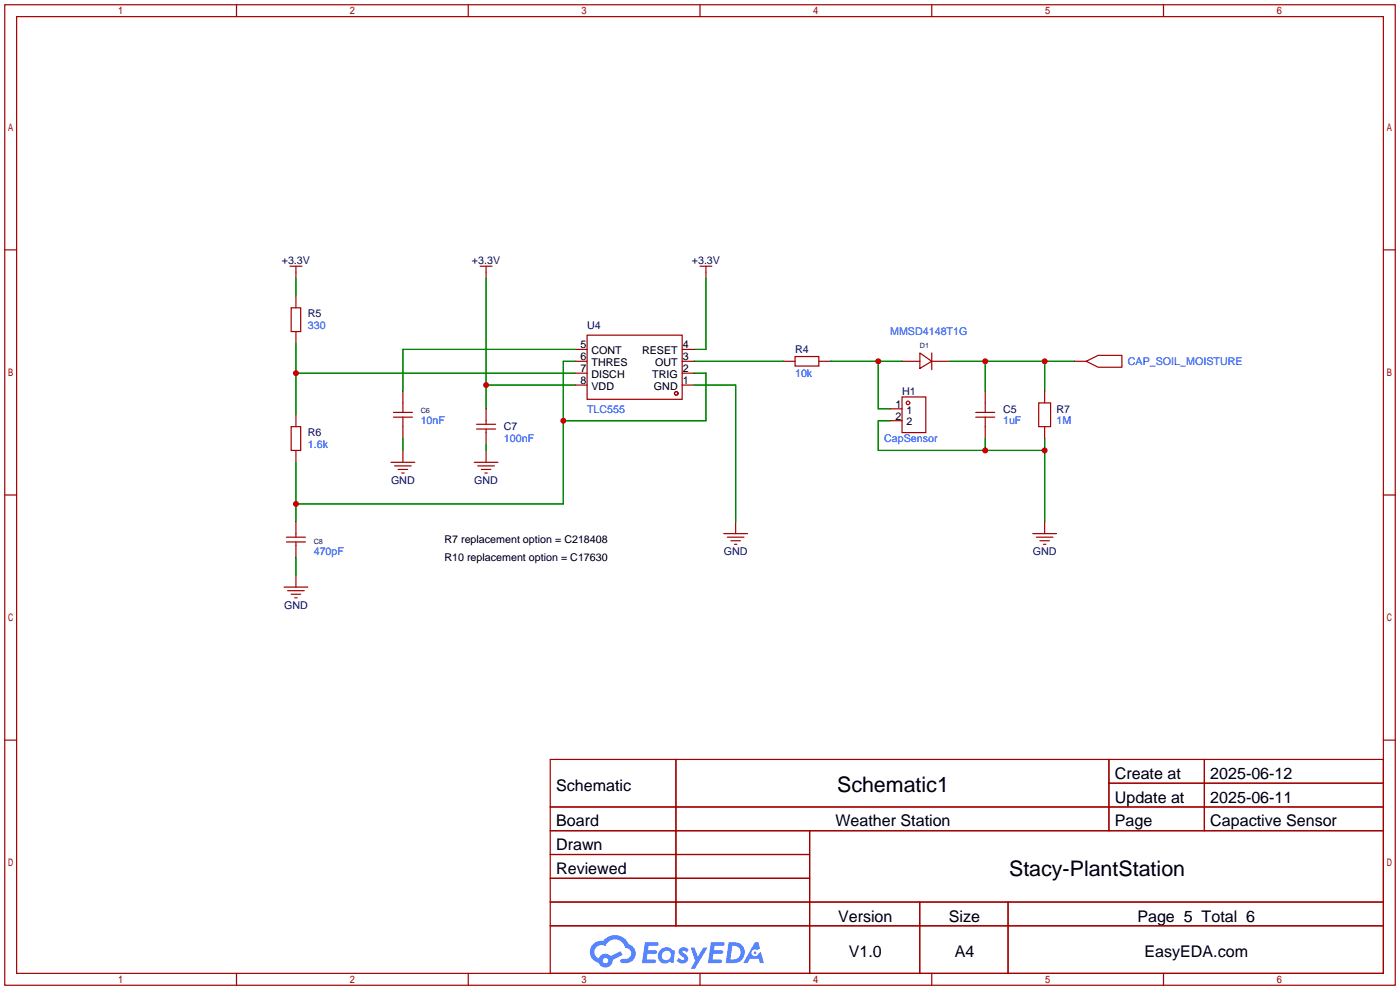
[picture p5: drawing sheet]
<svg xmlns="http://www.w3.org/2000/svg" width="299mm" height="212mm" viewBox="0 0 299 212" stroke-linecap="round" stroke-linejoin="round" font-family="sans-serif">
<g fill="none" stroke="#a10000" stroke-width=".25">
<path d="M1 1h297.2v209.6h-297.2zM3.6 3.6h292.1v204.4h-292.1zM50.5 1v2.6M100.1 1v2.6M149.6 1v2.6M199.1 1v2.6M248.7 1v2.6M1 53.4h2.6M295.7 53.4h2.5M1 105.8h2.6M295.7 105.8h2.5M1 158.2h2.6"/>
<path d="M295.7 158.2h2.5M117.6 162.3h178.1v45.7h-178.1zM117.6 172.5h178.1M117.6 177.5h178.1M144.5 162.3v35.6M173 177.5v30.5M237 162.3v15.2M237 167.4h58.7M257.4 162.3v15.2M117.6 182.6h55.4M117.6 192.8h178.1M117.6 187.7h55.4"/>
<path d="M117.6 197.9h178.1M196.6 192.8v15.2M215.4 192.8v15.2M50.5 208v2.6M100.1 208v2.6M149.6 208v2.6M199.1 208v2.6M248.7 208v2.6"/>
</g>
<g fill="#5487ff">
<path d="M145.3 202.7a1.3 1.3 0 0 1 1.9 .3l-.4 .6a.54 .54 0 0 0-.9-.2l.1 .2a1.34 1.34 0 0 1 .9 1.8 1.47 1.47 0 0 1-2.3-.1l.5-.6 .8 .5a.31 .31 0 0 0 .4-.3 .31 .31 0 0 0-.3-.4 1.12 1.12 0 0 1-.7-1.8z"/>
<path d="M147.6 202.5h.9l.6 2 1.2-2h.9l-2.7 4.6h-.9l1-1.7z"/>
<path d="M137.8 201.4h1.7a1.31 1.31 0 0 1 1.2 .2 .4 .4 0 0 1-.3 .5l-1.8 .1-.1 .9h1.6a.4 .4 0 0 1 .4 .4 .4 .4 0 0 1-.5 .4h-1.6l-.2 1.2h1.4a.46 .46 0 0 1 .5 0 .46 .46 0 0 1 .1 .5l-.4 .2h-2.6z"/>
<path d="M151.9 201.4h1.7a1.32 1.32 0 0 1 1.2 .2 .39 .39 0 0 1-.3 .5l-1.8 .1-.1 .9h1.6a.4 .4 0 0 1 .4 .4 .4 .4 0 0 1-.4 .4h-1.7l-.2 1.2h1.4a.46 .46 0 0 1 .5 0 .46 .46 0 0 1 .1 .5l-.4 .2h-2.6z"/>
<path d="M161.3 201.4h.8l.3 1.3-.6 .4a.75 .75 0 0 0-1.1 .3 .75 .75 0 0 0 .5 1 .75 .75 0 0 0 .9-.7l.5-.2 .6 2.3h-.8l-.3-.9h-1.8l-.5 .9h-1z"/>
<path d="M155.7 201.4l-.6 4.4h1.5a2.27 2.27 0 0 0 2.6-2.2 2.27 2.27 0 0 0-2.7-2.2zM156.5 202.1a1.5 1.5 0 0 1 1.8 1.6 1.5 1.5 0 0 1-1.9 1.4h-.3z"/>
<path d="M141.2 203a1.6 1.6 0 0 0-.3 2.3 1.6 1.6 0 0 0 2.3 .2l.7 .3 .3-2.4-.1-.3-.5-.1a1.58 1.58 0 0 0-2.4 0zM141.8 203.5a.98 .98 0 0 1 1.6 .4 .98 .98 0 0 1-1.1 1.3 .94 .94 0 0 1-.9-.7 .94 .94 0 0 1 .4-1z"/>
<path d="M126.8 201.8a2.37 2.37 0 0 0 1.1 4 1.54 1.54 0 0 0 1.8 1 1.54 1.54 0 0 0 1.2-1.6l2.2-1.1-.5-.8-2 1a1.57 1.57 0 0 0-2.7 .5 1.5 1.5 0 0 1-.7-2.1 1.5 1.5 0 0 1 2.2-.5 2.23 2.23 0 0 1 2.3-1.4 2.23 2.23 0 0 1 2 1.8 1.16 1.16 0 0 1 1.2 1.1 1.16 1.16 0 0 1-1.1 1.2h-.7a.47 .47 0 0 0-.5 .4 .47 .47 0 0 0 .4 .5 2.17 2.17 0 0 0 2.5-.9 2.17 2.17 0 0 0-.3-2.7l-.8-.4a3.2 3.2 0 0 0-5.5-.7l-1.1 .1zM128.8 205.3a.6 .6 0 0 1 1.2 0 .6 .6 0 0 1-1.2 0z"/>
<circle cx="161.4" cy="203.6" r=".28"/>
</g>
<g fill="none" stroke="#a10000" stroke-width=".25">
<path d="M62 56.9h2.5M63.2 56.9v2.5M102.6 56.9h2.6M103.9 56.9v2.5M149.6 56.9h2.5M150.9 56.9v2.5M62.2 65.8h2.1v5.1h-2.1zM63.2 63.2v2.6M63.2 70.9v2.5M122.9 77.2h2.6M122.9 79.8h2.6M122.9 74.7h2.6"/>
<path d="M125.5 71.6h20.3v13.7h-20.3zM145.8 77.2h2.5M145.8 79.8h2.5M145.8 74.7h2.5M167.4 77.2h2.5M169.9 76.2h5.1v2h-5.1zM175 77.2h2.5M192.8 77.2h3.8M196.6 75.4l2.5 1.8-2.5 1.5zM199.1 77.2h3.8M199.1 75.4v3.6M229.6 77.2h2.6"/>
<path d="M232.2 77.2l2.5-1.3h5.1v2.6h-5.1zM62.2 91.2h2.1v5.1h-2.1zM63.2 88.6v2.6M63.2 96.3v2.5M83.6 98.8h5M84.1 89.2h4M84.1 88.1h4M84.3 99.6h3.6M86.1 83.6v4.5M86.1 89.2v4.5M86.1 96.3v2.5M101.3 98.8h5.1"/>
<path d="M101.9 91.7h4M101.9 90.7h4M102.1 99.6h3.6M103.9 87.4v3.3M103.9 91.7v3.3M103.9 96.3v2.5M122.9 82.3h2.6M145.8 82.3h2.5M190.2 87.4h2.6M190.2 89.9h2.6M192.8 84.8h5.1v7.7h-5.1zM208.5 89.2h4.1"/>
<path d="M208.5 88.1h4.1M210.6 83.6v4.5M210.6 89.2v4.5M222 86.1h2.5v5.1h-2.5zM223.3 83.6v2.5M223.3 91.2v2.5M61.2 114.8h4.1M61.2 115.8h4.1M63.2 111.5v3.3M63.2 115.8v3.3M85.1 100.3h2M85.9 101.1h.5"/>
<path d="M102.9 100.3h2M103.6 101.1h.5M154.7 114h5.1M155.4 114.8h3.6M156.2 115.6h2M157 116.3h.5M157.2 111.5v2.5M220.7 114h5.1M221.5 114.8h3.5M222.2 115.6h2.1M223 116.3h.5M223.3 111.5v2.5"/>
<path d="M60.7 125.5h5.1M61.5 126.2h3.5M62.2 127h2.1M63 127.8h.5M63.2 122.9v2.6"/>
<circle cx="144.5" cy="84.1" r=".38"/>
<circle cx="194.1" cy="86.1" r=".38"/>
</g>
<g fill="none" stroke="#008700" stroke-width=".25">
<path d="M63.2 59.4v3.8M103.9 59.4v28M150.9 59.4v15.3h-2.6M63.2 73.4v15.2M63.2 79.8h59.7M122.9 77.2h-2.5v30.5h-57.2M122.9 74.7h-36.8v8.9M148.3 77.2h19.1M148.3 79.8h2.6v10.1h-30.5M177.5 77.2h15.3M187.7 77.2v10.2h2.5M202.9 77.2h26.7"/>
<path d="M210.6 77.2v6.4M223.3 77.2v6.4M63.2 98.8v12.7M86.1 93.7v2.6M103.9 82.3h19M103.9 95v1.3M148.3 82.3h8.9v29.2M190.2 89.9h-2.5v6.4h35.6M210.6 93.7v2.6M223.3 93.7v17.8M63.2 119.1v3.8"/>
</g>
<g fill="#c00">
<circle cx="187.7" cy="77.2" r=".63"/>
<circle cx="210.6" cy="77.2" r=".63"/>
<circle cx="223.3" cy="77.2" r=".63"/>
<circle cx="210.6" cy="96.3" r=".63"/>
<circle cx="223.3" cy="96.3" r=".63"/>
<circle cx="63.2" cy="107.7" r=".63"/>
<circle cx="120.4" cy="89.9" r=".63"/>
<circle cx="63.2" cy="79.8" r=".63"/>
<circle cx="103.9" cy="82.3" r=".63"/>
</g>
<g font-size="4.6">
<text x="178.9" y="169.3">Schematic1</text>
<text x="215.7" y="187.1">Stacy-PlantStation</text>
</g>
<g font-size="3.4">
<text x="238.3" y="166.5">Create at</text>
<text x="258.7" y="166.5">2025-06-12</text>
<text x="118.9" y="169">Schematic</text>
<text x="238.3" y="171.6">Update at</text>
<text x="258.7" y="171.6">2025-06-11</text>
<text x="118.9" y="176.6">Board</text>
<text x="178.6" y="176.6">Weather Station</text>
<text x="238.3" y="176.6">Page</text>
<text x="258.7" y="176.6">Capactive Sensor</text>
<text x="118.9" y="181.7">Drawn</text>
<text x="118.9" y="186.8">Reviewed</text>
<text x="179.1" y="197">Version</text>
<text x="202.8" y="197">Size</text>
<text x="243.1" y="197">Page 5 Total 6</text>
<text x="181.4" y="204.6">V1.0</text>
<text x="204" y="204.6">A4</text>
<text x="244.6" y="204.6">EasyEDA.com</text>
</g>
<g font-size="2.3" fill="#000080">
<text x="60.2" y="56.4">+3.3V</text>
<text x="100.9" y="56.4">+3.3V</text>
<text x="147.9" y="56.4">+3.3V</text>
<text x="65.8" y="67.8">R5</text>
<text x="125.5" y="70.4">U4</text>
<text x="169.9" y="75.5">R4</text>
<text x="192.8" y="84.4">H1</text>
<text x="214.4" y="88.2">C5</text>
<text x="225.8" y="88.2">R7</text>
<text x="65.8" y="93.2">R6</text>
<text x="107.7" y="92">C7</text>
<text x="83.6" y="103.4">GND</text>
<text x="101.3" y="103.4">GND</text>
<text x="154.7" y="118.6">GND</text>
<text x="220.7" y="118.6">GND</text>
<text x="60.7" y="130.1">GND</text>
</g>
<g font-size="2.3" fill="#00f">
<text x="65.8" y="70.4">330</text>
<text x="190.2" y="71.7">MMSD4148T1G</text>
<text x="169.9" y="80.5">10k</text>
<text x="241" y="78">CAP_SOIL_MOISTURE</text>
<text x="125.5" y="88.2">TLC555</text>
<text x="65.8" y="95.8">1.6k</text>
<text x="89.9" y="90.7">10nF</text>
<text x="107.7" y="94.5">100nF</text>
<text x="189" y="94.5">CapSensor</text>
<text x="214.4" y="90.7">1uF</text>
<text x="225.8" y="90.7">1M</text>
<text x="67.1" y="118.6">470pF</text>
</g>
<g font-size="2.3">
<text x="124.1" y="74.4">5</text>
<text x="124.1" y="77">6</text>
<text x="126.4" y="75.7">CONT</text>
<text x="137.2" y="75.7">RESET</text>
<text x="145.9" y="77">3</text>
<text x="145.9" y="74.4">4</text>
<text x="124.1" y="79.5">7</text>
<text x="124.1" y="82">8</text>
<text x="126.4" y="78.2">THRES</text>
<text x="126.4" y="80.8">DISCH</text>
<text x="126.4" y="83.3">VDD</text>
<text x="139.4" y="80.8">TRIG</text>
<text x="139.8" y="83.3">GND</text>
<text x="140" y="78.2">OUT</text>
<text x="145.9" y="82">1</text>
<text x="145.9" y="79.5">2</text>
<text x="191.4" y="87.1">1</text>
<text x="191.4" y="89.7">2</text>
<text x="193.7" y="88.4">1</text>
<text x="193.7" y="90.9">2</text>
<text x="95" y="116.1">R7 replacement option = C218408</text>
<text x="95" y="119.9">R10 replacement option = C17630</text>
</g>
<g font-size="1.5" fill="#000080">
<text x="196.6" y="74.4">D1</text>
<text x="89.9" y="88.3">C6</text>
<text x="67.1" y="116.3">C8</text>
</g>
</svg>
